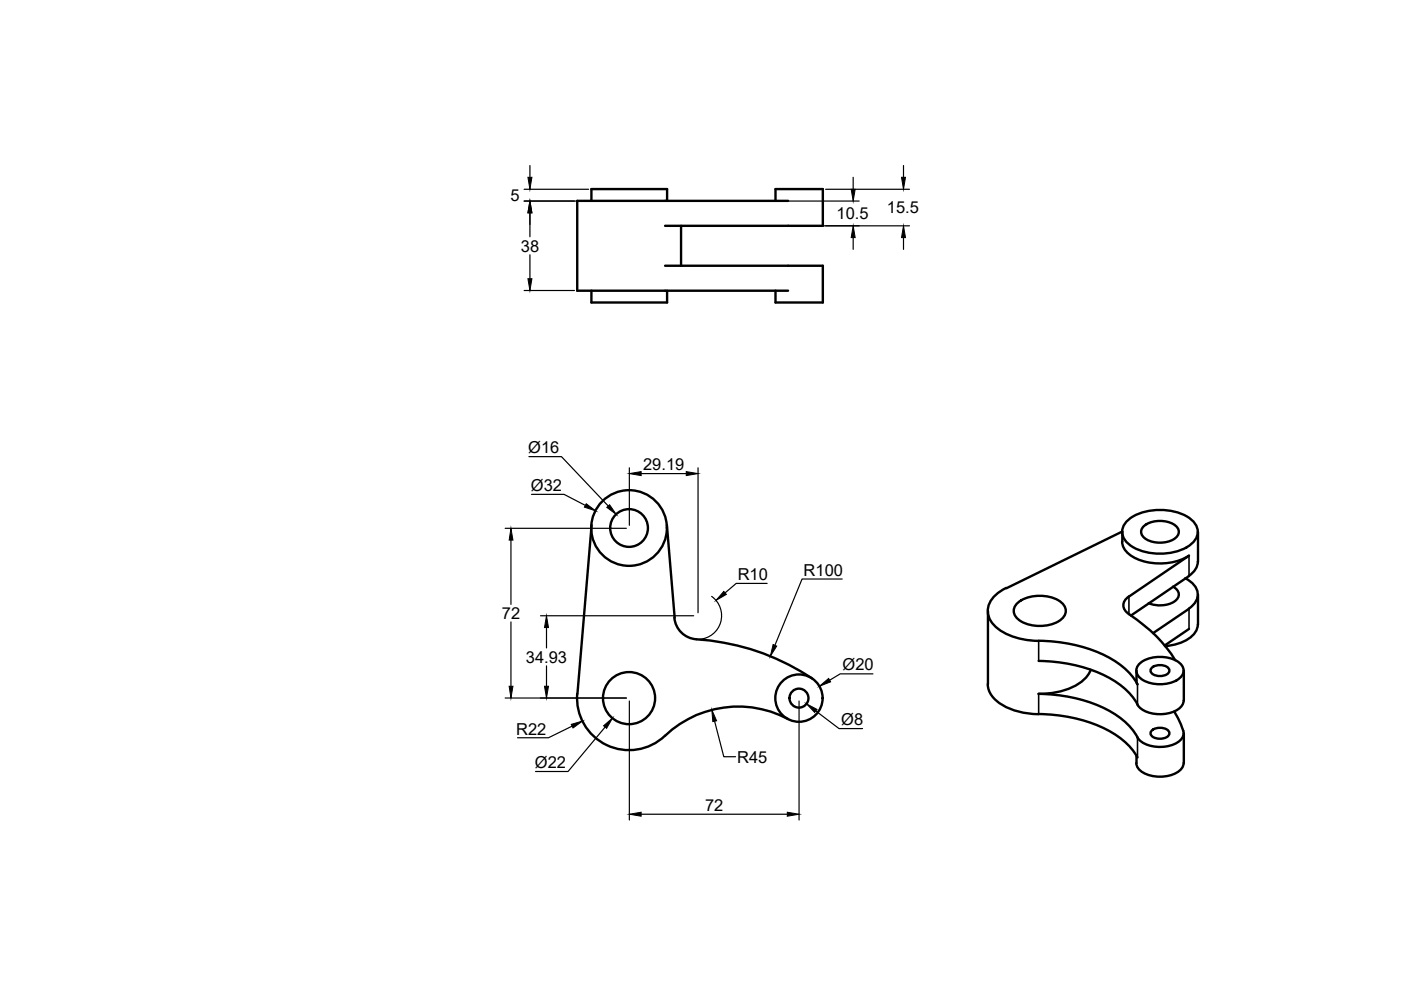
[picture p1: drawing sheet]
<svg xmlns="http://www.w3.org/2000/svg" width="297mm" height="210mm" viewBox="0 0 297 210" stroke-linecap="round" stroke-linejoin="round" font-family="sans-serif">
<!-- layer: MD_Visible -->
<g fill="none" stroke="#000" stroke-width=".51">
<path d="M125.4 42.6v-2.5h16v2.5M141 56.3h33.5v7.8h-10.1v-2.5M144.4 47.9v8.4M164.4 42.6v-2.5h10.1v7.8h-33.5M167.1 42.6h-44.7v19h44.7M125.4 61.6v2.5h16v-2.5M125.4 111.3l-3 35.8M141.4 111.3l1.6 19.7M237.9 114.8a4.4 4.4 0 0 0 3.3 3.8 12.5 12.5 0 0 0 10.9-.8M238 112.8v2.1M238 112.7l-24.6 12M238.8 110.7a10.5 10.5 0 0 1 8.8-2.5 8.2 8.2 0 0 1 6 3.1 3.1 3.1 0 0 1-1.1 4.2 12 12 0 0 1-13.1 0 3.1 3.1 0 0 1-.6-4.8z"/>
<path d="M242.5 111.5a5.8 5.8 0 0 1 6.8 0 1.66 1.66 0 0 1-.5 2.9 6 6 0 0 1-6.3-.4 1.54 1.54 0 0 1 0-2.5zM252.1 117.8l-12.7 8.7a2.08 2.08 0 0 0-1.2 1.9 2.08 2.08 0 0 0 1.2 1.8M254 119.1a3.8 3.8 0 0 1-1.9 3M254 112.8v6.3M143 131a5 5 0 0 0 4.6 4.5M147.7 135.6a49.5 49.5 0 0 1 24.5 8.2M209.5 129.5v15.6M213.3 124.7a6.2 6.2 0 0 0-3.9 4.6 5.9 5.9 0 0 0 4.1 5.2 16.5 16.5 0 0 0 6.7 1.4M215.8 127.8a8.1 8.1 0 0 1 9.3 0 2.15 2.15 0 0 1 0 3.5 8.1 8.1 0 0 1-9.3 0 2.15 2.15 0 0 1 0-3.5zM220.2 135.9a30.2 30.2 0 0 1 17.6 5.3 12.5 12.5 0 0 1 3.4 3.9M239.4 130.3a30.8 30.8 0 0 1 9.8 9.7M248.7 124.4a1.71 1.71 0 0 1 1.2 1.5 1.71 1.71 0 0 1-.9 1.6 6.2 6.2 0 0 1-5.5 .4"/>
<path d="M251.3 122.6a3.7 3.7 0 0 1 2.4 4.5l-.9 1.3-.7 .6M252.1 129.1l-7.6 5.1M252.1 133.4l-5.2 3.5M252.1 122.1l-12.3 8.4M254 132.4a4.3 4.3 0 0 1-2.8 3.5 11.4 11.4 0 0 1-4.2 1.1M254 126.1v6.3M122.4 147.1a11 11 0 0 0 6.2 10.9 11 11 0 0 0 12.4-2 22.6 22.6 0 0 1 26.1-3.6M209.4 145.1a5.5 5.5 0 0 0 3.2 4.4 15.7 15.7 0 0 0 7.6 1.9M220.2 147.1a30.2 30.2 0 0 1 17.6 5.3 12.5 12.5 0 0 1 3.4 3.9M220.2 151.4a30.2 30.2 0 0 1 17.6 5.3 12.5 12.5 0 0 1 3.4 3.9M220.2 140.1a30.2 30.2 0 0 1 17.6 5.3 12.5 12.5 0 0 1 3.4 3.9M231.3 142a8.5 8.5 0 0 1-6.1 4.5 18 18 0 0 1-5 .6"/>
<path d="M240.9 144.3l.2 .8M241 142.2v2.1M241.7 140.6a7.4 7.4 0 0 1 8.4 0 2.08 2.08 0 0 1-.6 3.6 7.5 7.5 0 0 1-7.8-.4 1.95 1.95 0 0 1 0-3.2zM244.1 154.9a2.64 2.64 0 0 1 3.8 .4 1.64 1.64 0 0 1-2 1.3 1.64 1.64 0 0 1-2-1.3zM244.1 141.7a2.64 2.64 0 0 1 3.8 .3 1.64 1.64 0 0 1-2 1.3 1.64 1.64 0 0 1-2-1.3zM249 150.9l1.4 2.6 .5 1.4M250.9 154.9a2.51 2.51 0 0 1-2 2.9 7.4 7.4 0 0 1-7.4-1l-.4-.5M251 148.5a3.1 3.1 0 0 1-2.6 2.6 7.3 7.3 0 0 1-6.9-1.2l-.4-.5M251 142.2v6.3M251 155.5v6.3M240.9 161.8a3.4 3.4 0 0 0 3.1 2.6 6.7 6.7 0 0 0 6.6-1.5l.4-1.1M241 160.2v1.6"/>
<circle cx="133.4" cy="112" r="8"/>
<circle cx="133.4" cy="112" r="4"/>
<circle cx="133.4" cy="148" r="5.5"/>
<circle cx="169.4" cy="148" r="5"/>
<circle cx="169.4" cy="148" r="2.01"/>
</g>
<!-- layer: MD_Visible Narrow -->
<path d="M252.1 117.8v4.3M220.2 135.9v4.3M239.4 126.5v3.7M252.1 129.1v4.3M220.2 147.2v4.2M241.2 145.1v4.3M241.2 156.3v4.3" fill="none" stroke="#000" stroke-width=".34"/>
<!-- layer: 0 -->
<g fill="none" stroke="#000" stroke-width=".25">
<path d="M112.4 35.1v2.5M180.9 37.6v2.5M191.6 35.1v2.5M111.1 40.1h13.7M111.1 42.6h13.7M112.4 45.1v5.1M112.4 54v5.1M165.1 42.6h17.1M168 47.9h24.8M175 40.1h17.8M180.9 50.4v2.5M191.6 50.4v2.5"/>
<path d="M111.1 61.6h10.7M112.1 96.8h6.9l9.9 10.5M133.4 99.2v12.2M148 99.2v30.7M107.1 112h25.7M108.3 114.5v13.6M112.7 104.8h6.9l4.5 2.3M135.9 100.4h9.6M108.3 131.9v13.6M114.6 130.6h32.5M115.9 133.1v4.3M150.9 126.4a5 5 0 0 1 1.9 5.5 5 5 0 0 1-4.5 3.6"/>
<path d="M162.6 123.7h-6.5l-2.3 2M178.6 122.8h-8.5l-5.8 14M107.1 148h25.7M115.9 141.2v4.3M121.3 154l-5 2.4h-6.6M128.3 154.1l-7.9 9.5h-6.9M133.4 148.6v25.3M151.5 152.9l2 7.5h2.5M169.4 148.6v25.3M173 150.7l4.9 3.8h5M185.1 142.9h-7l-2.2 1.3M135.9 172.6h31"/>
</g>
<g fill="#000" stroke="#000" stroke-width=".21">
<path d="M111.9 37.6h.9l-.4 2.5zM191.1 37.6h.9l-.4 2.5zM112.4 42.6l.4 2.5h-.9zM111.9 59.1h.9l-.4 2.5zM180.5 40.1h.8l-.4 2.5zM180.9 47.9l.4 2.5h-.8zM191.6 47.9l.4 2.5h-.9zM133.4 100.4l2.5-.4v.8zM145.5 100l2.5 .4-2.5 .4zM108.3 112l.5 2.5h-.8zM124.3 106.8l2 1.5-2.4-.8zM128.7 107.6l.5-.6 1.5 2.1z"/>
<path d="M115.9 130.6l.4 2.5h-.9zM153.5 125.4l.5 .6-2.2 1.3zM163.9 136.7l.8 .3-1.4 2.1zM108 145.5h.8l-.5 2.5zM115.4 145.5h.9l-.4 2.5zM121.1 153.6l2.4-.7-2 1.4zM128 153.9l1.9-1.7-1.3 2.2zM150.9 150.5l1 2.3-.8 .2zM171 149.2l2.2 1.2-.5 .6zM173.7 145.5l2-1.7 .4 .8zM133.4 172.6l2.5-.4v.9zM166.9 172.2l2.5 .4-2.5 .5z"/>
</g>
<g font-size="3.5">
<text x="108.2" y="42.6">5</text>
<text x="177.4" y="46.5">10.5</text>
<text x="188" y="45.2">15.5</text>
<text x="110.4" y="53.3">38</text>
<text x="112" y="96.1">Ø16</text>
<text x="136.4" y="99.7">29.19</text>
<text x="112.6" y="104.1">Ø32</text>
<text x="156.4" y="123.1">R10</text>
<text x="170.4" y="122.1">R100</text>
<text x="106.4" y="131.3">72</text>
<text x="111.5" y="140.5">34.93</text>
<text x="178.6" y="142.2">Ø20</text>
<text x="109.4" y="155.8">R22</text>
<text x="178.4" y="153.8">Ø8</text>
<text x="156.3" y="161.7">R45</text>
<text x="113.4" y="162.9">Ø22</text>
<text x="149.5" y="172">72</text>
</g>
</svg>
